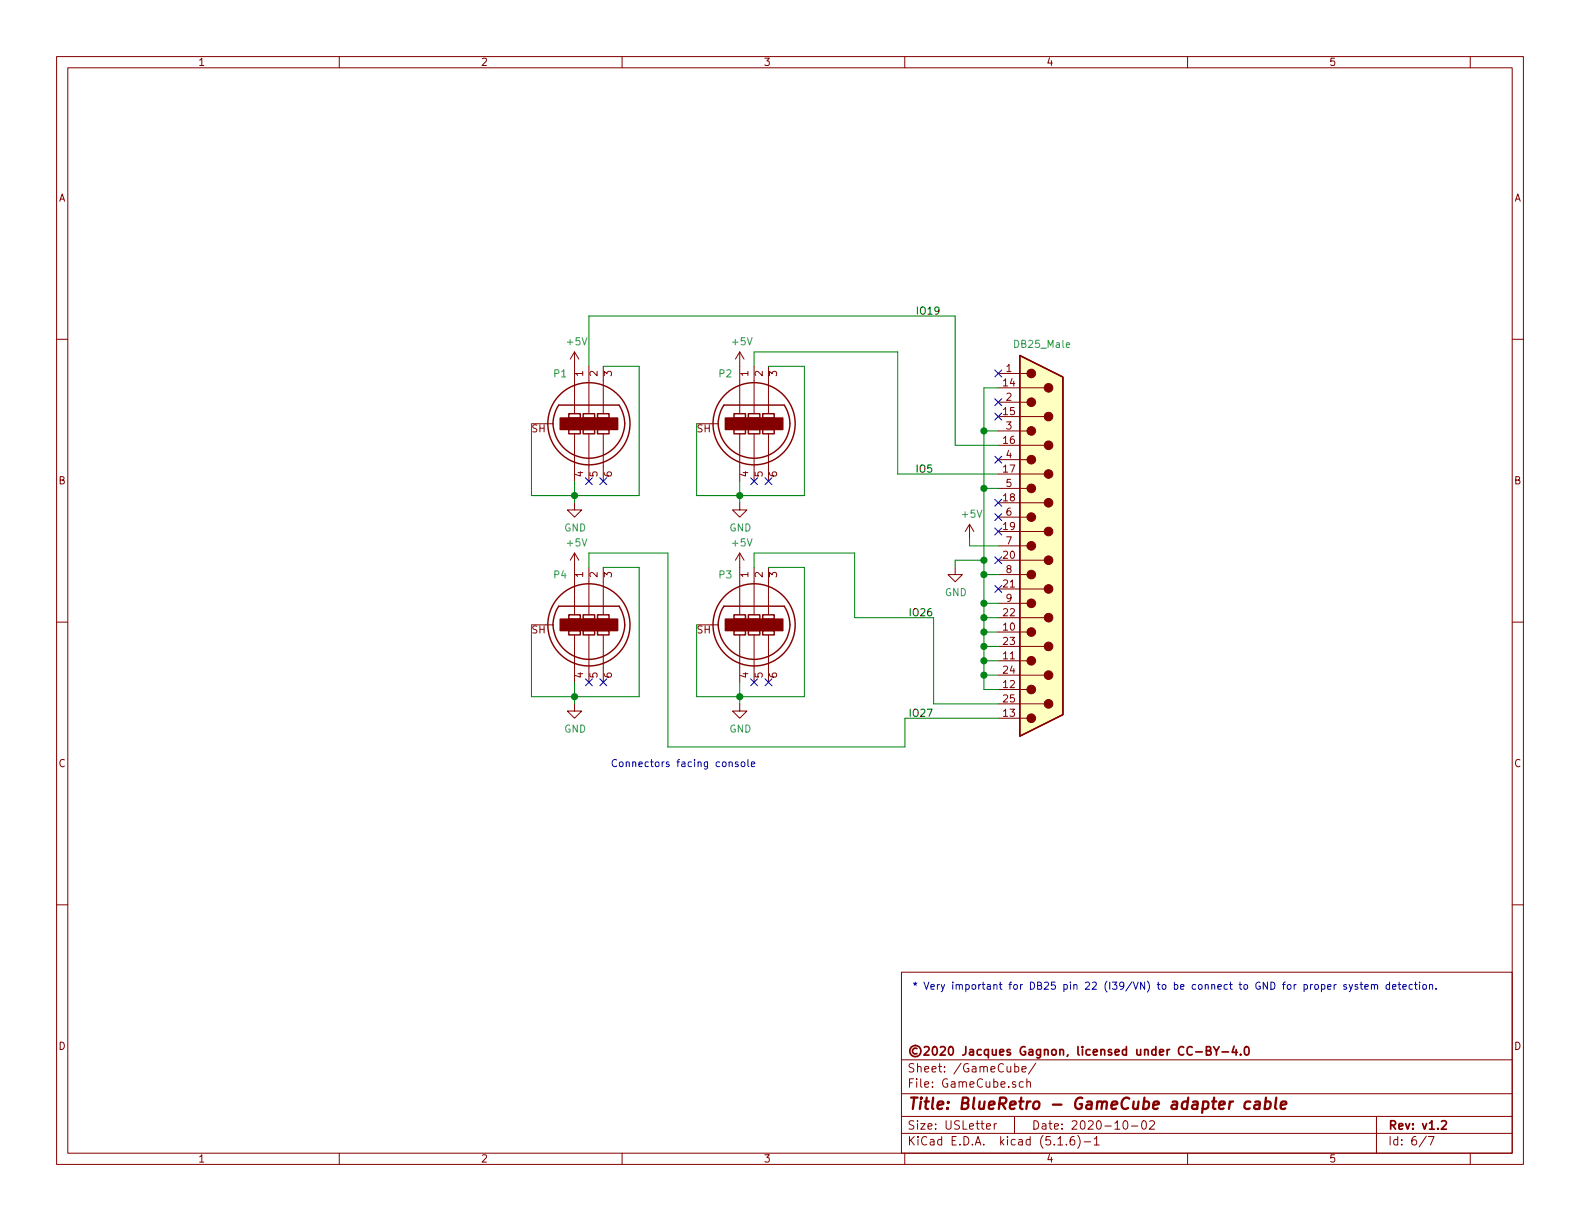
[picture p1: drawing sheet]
EESchema Schematic File Version 4
EELAYER 30 0
EELAYER END
$Descr USLetter 11000 8500
encoding utf-8
Sheet 6 7
Title "BlueRetro - GameCube adapter cable"
Date "2020-10-02"
Rev "v1.2"
Comp "©2020 Jacques Gagnon, licensed under CC-BY-4.0"
Comment1 ""
Comment2 ""
Comment3 ""
Comment4 ""
$EndDescr
$Comp
L power:GND #PWR?
U 1 1
P 6650 3950
AR Path="/5F50506C" Ref="#PWR?"  Part="1" 
AR Path="/5F457D26/5F50506C" Ref="#PWR?"  Part="1" 
F 0 "#PWR?" H 6650 3700 50  0001 C CNN
F 1 "GND" H 6655 3777 50  0000 C CNN
F 2 "" H 6650 3950 50  0001 C CNN
F 3 "" H 6650 3950 50  0001 C CNN
	1    6650 3950
	1    0    0    -1  
$EndComp
$Comp
L power:+5V #PWR?
U 1 1
P 6750 3750
AR Path="/5F505079" Ref="#PWR?"  Part="1" 
AR Path="/5F457D26/5F505079" Ref="#PWR?"  Part="1" 
F 0 "#PWR?" H 6750 3600 50  0001 C CNN
F 1 "+5V" H 6765 3923 50  0000 C CNN
F 2 "" H 6750 3750 50  0001 C CNN
F 3 "" H 6750 3750 50  0001 C CNN
	1    6750 3750
	1    0    0    -1  
$EndComp
$Comp
L Connector_Gaming:GameCube P?
U 1 1
P 4600 2850
AR Path="/5F505081" Ref="P?"  Part="1" 
AR Path="/5F457D26/5F505081" Ref="P1"  Part="1" 
F 0 "P1" V 4350 2150 50  0000 C CNN
F 1 "GC Ctrl slot" H 4522 3174 50  0001 C CNN
F 2 "" H 4600 2850 50  0001 C CNN
F 3 "~" H 4600 2850 50  0001 C CNN
	1    4600 2850
	0    1    1    0   
$EndComp
$Comp
L Connector_Gaming:GameCube P?
U 1 1
P 5750 2850
AR Path="/5F505087" Ref="P?"  Part="1" 
AR Path="/5F457D26/5F505087" Ref="P2"  Part="1" 
F 0 "P2" V 5500 2150 50  0000 C CNN
F 1 "GC Ctrl slot" H 5672 3174 50  0001 C CNN
F 2 "" H 5750 2850 50  0001 C CNN
F 3 "~" H 5750 2850 50  0001 C CNN
	1    5750 2850
	0    1    1    0   
$EndComp
$Comp
L Connector_Gaming:GameCube P?
U 1 1
P 5750 4250
AR Path="/5F50508D" Ref="P?"  Part="1" 
AR Path="/5F457D26/5F50508D" Ref="P3"  Part="1" 
F 0 "P3" V 5500 3550 50  0000 C CNN
F 1 "GC Ctrl slot" H 5672 4574 50  0001 C CNN
F 2 "" H 5750 4250 50  0001 C CNN
F 3 "~" H 5750 4250 50  0001 C CNN
	1    5750 4250
	0    1    1    0   
$EndComp
$Comp
L Connector_Gaming:GameCube P?
U 1 1
P 4600 4250
AR Path="/5F505093" Ref="P?"  Part="1" 
AR Path="/5F457D26/5F505093" Ref="P4"  Part="1" 
F 0 "P4" V 4350 3550 50  0000 C CNN
F 1 "GC Ctrl slot" H 4522 4574 50  0001 C CNN
F 2 "" H 4600 4250 50  0001 C CNN
F 3 "~" H 4600 4250 50  0001 C CNN
	1    4600 4250
	0    1    1    0   
$EndComp
$Comp
L power:GND #PWR?
U 1 1
P 5150 4900
AR Path="/5F505099" Ref="#PWR?"  Part="1" 
AR Path="/5F457D26/5F505099" Ref="#PWR?"  Part="1" 
F 0 "#PWR?" H 5150 4650 50  0001 C CNN
F 1 "GND" H 5155 4727 50  0000 C CNN
F 2 "" H 5150 4900 50  0001 C CNN
F 3 "" H 5150 4900 50  0001 C CNN
	1    5150 4900
	1    0    0    -1  
$EndComp
$Comp
L power:GND #PWR?
U 1 1
P 4000 4900
AR Path="/5F50509F" Ref="#PWR?"  Part="1" 
AR Path="/5F457D26/5F50509F" Ref="#PWR?"  Part="1" 
F 0 "#PWR?" H 4000 4650 50  0001 C CNN
F 1 "GND" H 4005 4727 50  0000 C CNN
F 2 "" H 4000 4900 50  0001 C CNN
F 3 "" H 4000 4900 50  0001 C CNN
	1    4000 4900
	1    0    0    -1  
$EndComp
$Comp
L power:GND #PWR?
U 1 1
P 5150 3500
AR Path="/5F5050A5" Ref="#PWR?"  Part="1" 
AR Path="/5F457D26/5F5050A5" Ref="#PWR?"  Part="1" 
F 0 "#PWR?" H 5150 3250 50  0001 C CNN
F 1 "GND" H 5155 3327 50  0000 C CNN
F 2 "" H 5150 3500 50  0001 C CNN
F 3 "" H 5150 3500 50  0001 C CNN
	1    5150 3500
	1    0    0    -1  
$EndComp
$Comp
L power:GND #PWR?
U 1 1
P 4000 3500
AR Path="/5F5050AB" Ref="#PWR?"  Part="1" 
AR Path="/5F457D26/5F5050AB" Ref="#PWR?"  Part="1" 
F 0 "#PWR?" H 4000 3250 50  0001 C CNN
F 1 "GND" H 4005 3327 50  0000 C CNN
F 2 "" H 4000 3500 50  0001 C CNN
F 3 "" H 4000 3500 50  0001 C CNN
	1    4000 3500
	1    0    0    -1  
$EndComp
$Comp
L power:+5V #PWR?
U 1 1
P 5150 2550
AR Path="/5F5050B1" Ref="#PWR?"  Part="1" 
AR Path="/5F457D26/5F5050B1" Ref="#PWR?"  Part="1" 
F 0 "#PWR?" H 5150 2400 50  0001 C CNN
F 1 "+5V" H 5165 2723 50  0000 C CNN
F 2 "" H 5150 2550 50  0001 C CNN
F 3 "" H 5150 2550 50  0001 C CNN
	1    5150 2550
	1    0    0    -1  
$EndComp
$Comp
L power:+5V #PWR?
U 1 1
P 5150 3950
AR Path="/5F5050B7" Ref="#PWR?"  Part="1" 
AR Path="/5F457D26/5F5050B7" Ref="#PWR?"  Part="1" 
F 0 "#PWR?" H 5150 3800 50  0001 C CNN
F 1 "+5V" H 5165 4123 50  0000 C CNN
F 2 "" H 5150 3950 50  0001 C CNN
F 3 "" H 5150 3950 50  0001 C CNN
	1    5150 3950
	1    0    0    -1  
$EndComp
$Comp
L power:+5V #PWR?
U 1 1
P 4000 3950
AR Path="/5F5050BD" Ref="#PWR?"  Part="1" 
AR Path="/5F457D26/5F5050BD" Ref="#PWR?"  Part="1" 
F 0 "#PWR?" H 4000 3800 50  0001 C CNN
F 1 "+5V" H 4015 4123 50  0000 C CNN
F 2 "" H 4000 3950 50  0001 C CNN
F 3 "" H 4000 3950 50  0001 C CNN
	1    4000 3950
	1    0    0    -1  
$EndComp
$Comp
L power:+5V #PWR?
U 1 1
P 4000 2550
AR Path="/5F5050C3" Ref="#PWR?"  Part="1" 
AR Path="/5F457D26/5F5050C3" Ref="#PWR?"  Part="1" 
F 0 "#PWR?" H 4000 2400 50  0001 C CNN
F 1 "+5V" H 4015 2723 50  0000 C CNN
F 2 "" H 4000 2550 50  0001 C CNN
F 3 "" H 4000 2550 50  0001 C CNN
	1    4000 2550
	1    0    0    -1  
$EndComp
NoConn ~ 5250 4750
NoConn ~ 5350 4750
NoConn ~ 4100 4750
NoConn ~ 4200 4750
NoConn ~ 4200 3350
NoConn ~ 4100 3350
NoConn ~ 5250 3350
NoConn ~ 5350 3350
Wire Wire Line
	6650 3950 6650 3900
Wire Wire Line
	6650 3900 6850 3900
Wire Wire Line
	6850 3900 6850 3400
Wire Wire Line
	6850 3400 6950 3400
Wire Wire Line
	6850 3900 6850 4000
Wire Wire Line
	6850 4200 6950 4200
Connection ~ 6850 3900
$Comp
L Connector:DB25_Male J?
U 1 1
P 7250 3800
AR Path="/5F64B66F" Ref="J?"  Part="1" 
AR Path="/5F457716/5F64B66F" Ref="J?"  Part="1" 
AR Path="/5F457D26/5F64B66F" Ref="J?"  Part="1" 
F 0 "J?" H 7430 3846 50  0001 L CNN
F 1 "DB25_Male" H 7050 2400 50  0000 L CNN
F 2 "" H 7250 3800 50  0001 C CNN
F 3 " ~" H 7250 3800 50  0001 C CNN
	1    7250 3800
	1    0    0    1   
$EndComp
Wire Wire Line
	6950 3800 6750 3800
Wire Wire Line
	6950 3100 6650 3100
Wire Wire Line
	6500 4900 6950 4900
Wire Wire Line
	6300 5000 6950 5000
Wire Wire Line
	6950 4000 6850 4000
Connection ~ 6850 4000
Wire Wire Line
	6850 4000 6850 4200
NoConn ~ 6950 2600
NoConn ~ 6950 2800
NoConn ~ 6950 2900
NoConn ~ 6950 3200
NoConn ~ 6950 3500
NoConn ~ 6950 3600
NoConn ~ 6950 3700
NoConn ~ 6950 3900
NoConn ~ 6950 4100
Wire Wire Line
	6950 2700 6850 2700
Wire Wire Line
	6850 2700 6850 3000
Connection ~ 6850 3400
Wire Wire Line
	6950 3000 6850 3000
Connection ~ 6850 3000
Wire Wire Line
	6850 3000 6850 3400
Wire Wire Line
	6950 4400 6850 4400
Wire Wire Line
	6850 4400 6850 4300
Connection ~ 6850 4200
Wire Wire Line
	6950 4500 6850 4500
Wire Wire Line
	6850 4500 6850 4400
Connection ~ 6850 4400
Wire Wire Line
	6950 4600 6850 4600
Wire Wire Line
	6850 4600 6850 4500
Connection ~ 6850 4500
Wire Wire Line
	6950 4700 6850 4700
Wire Wire Line
	6850 4700 6850 4600
Connection ~ 6850 4600
Wire Wire Line
	6950 4800 6850 4800
Wire Wire Line
	6850 4800 6850 4700
Connection ~ 6850 4700
Wire Wire Line
	6750 3800 6750 3750
Wire Wire Line
	6950 4300 6850 4300
Connection ~ 6850 4300
Wire Wire Line
	6850 4300 6850 4200
Wire Wire Line
	6250 3300 6950 3300
Wire Wire Line
	6500 4300 6500 4900
Wire Wire Line
	6300 5200 6300 5000
Text Label 6550 2200 2    50   ~ 0
IO19
Text Label 6500 3300 2    50   ~ 0
IO5
Text Label 6500 4300 2    50   ~ 0
IO26
Text Label 6500 5000 2    50   ~ 0
IO27
Text Notes 6350 6900 0    50   ~ 0
* Very important for DB25 pin 22 (I39/VN) to be connect to GND for proper system detection.
Wire Wire Line
	4000 3500 4000 3450
Wire Wire Line
	3700 2950 3700 3450
Wire Wire Line
	3700 3450 4000 3450
Connection ~ 4000 3450
Wire Wire Line
	4000 3450 4000 3350
Wire Wire Line
	4000 3450 4450 3450
Wire Wire Line
	4450 3450 4450 2550
Wire Wire Line
	4450 2550 4200 2550
Wire Wire Line
	6650 2200 4100 2200
Wire Wire Line
	6650 2200 6650 3100
Wire Wire Line
	4100 2200 4100 2550
Wire Wire Line
	5150 3350 5150 3450
Wire Wire Line
	4850 2950 4850 3450
Wire Wire Line
	4850 3450 5150 3450
Connection ~ 5150 3450
Wire Wire Line
	5150 3450 5150 3500
Wire Wire Line
	5150 3450 5600 3450
Wire Wire Line
	5600 3450 5600 2550
Wire Wire Line
	5600 2550 5350 2550
Wire Wire Line
	6250 2450 5250 2450
Wire Wire Line
	5250 2450 5250 2550
Wire Wire Line
	6250 2450 6250 3300
Wire Wire Line
	6500 4300 5950 4300
Wire Wire Line
	5950 4300 5950 3850
Wire Wire Line
	5950 3850 5250 3850
Wire Wire Line
	5250 3850 5250 3950
Wire Wire Line
	5150 4900 5150 4850
Wire Wire Line
	4850 4350 4850 4850
Wire Wire Line
	4850 4850 5150 4850
Connection ~ 5150 4850
Wire Wire Line
	5150 4850 5150 4750
Wire Wire Line
	5150 4850 5600 4850
Wire Wire Line
	5600 4850 5600 3950
Wire Wire Line
	5600 3950 5350 3950
Wire Wire Line
	4000 4900 4000 4850
Wire Wire Line
	3700 4350 3700 4850
Wire Wire Line
	3700 4850 4000 4850
Connection ~ 4000 4850
Wire Wire Line
	4000 4850 4000 4750
Wire Wire Line
	4200 3950 4450 3950
Wire Wire Line
	4450 3950 4450 4850
Wire Wire Line
	4450 4850 4000 4850
Wire Wire Line
	4650 5200 4650 3850
Wire Wire Line
	4650 3850 4100 3850
Wire Wire Line
	4100 3850 4100 3950
Wire Wire Line
	4650 5200 6300 5200
Text Notes 4250 5350 0    50   ~ 0
Connectors facing console
$EndSCHEMATC
